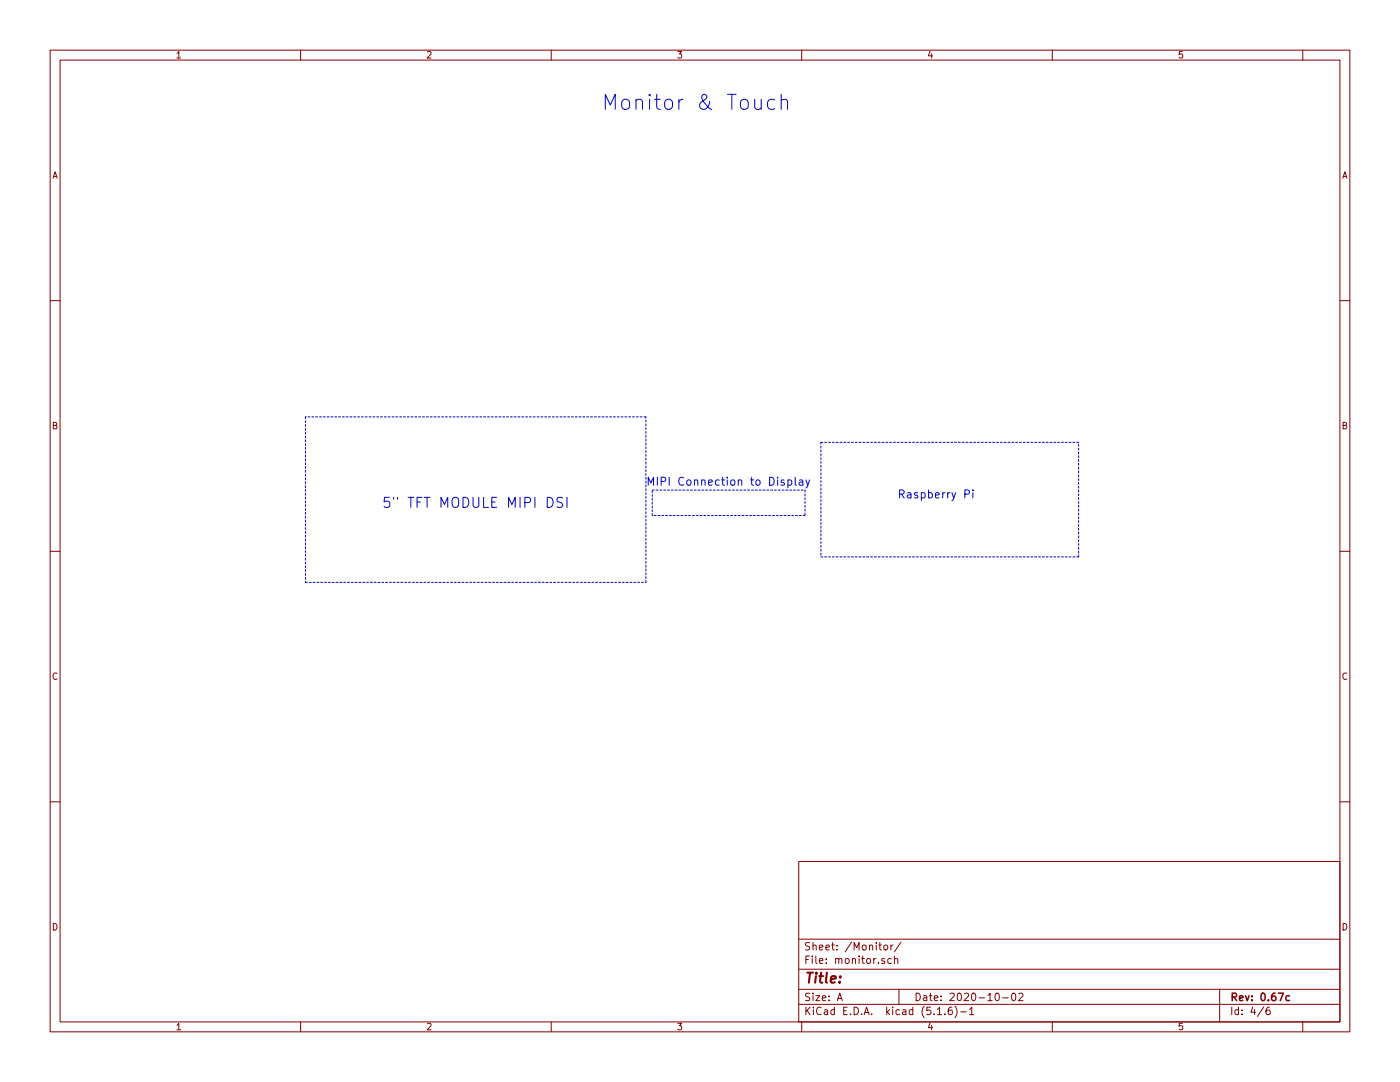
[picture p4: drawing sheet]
<svg xmlns="http://www.w3.org/2000/svg" width="279mm" height="216mm" viewBox="0 0 279 216" stroke-linecap="round" stroke-linejoin="round" font-family="sans-serif">
<g fill="none" stroke="#840000" stroke-width=".2">
<path d="M10 10h259.4v195.9h-259.4zM12 12h255.4v191.9h-255.4zM60 10v2M110 10v2M160 10v2M210 10v2M260 10v2M10 60h2M267.4 60h2M10 110h2M267.4 110h2M10 160h2"/>
<path d="M267.4 160h2M159.4 171.9h108v32h-108zM159.4 197.4h108M159.4 193.4h108M159.4 187.4h108M167.1 199.7l.5-1.5 .5 1.5M167.2 199.2h.8M175.4 188.6h.5M175.6 188.1v1.3l.3 .2M176.5 188.7l.2-.1 .4 .1v.7l-.2 .2-.4-.2zM176.5 191.3a.37 .37 0 0 0-.6 .2l.1 .2 .5 .1 .1 .2-.2 .3-.5-.1M177.8 188.6v1"/>
<path d="M177.9 191.3h-.5l-.2 .2v.6l.2 .2 .5-.1M178.2 188.6l-.4 .2M178.5 191.4l.1-.1a.37 .37 0 0 1 .6 .2v.8M178.5 190.8v1.5M179.4 197.4v3M179.8 188l-1.3 1.9M198.8 198.2h.2a.86 .86 0 0 1 .1 1.5 .8 .8 0 0 1-.6-.7 .8 .8 0 0 1 .3-.8zM200.1 199.1h1.1M202 198.3l.4-.1a.94 .94 0 0 1 0 1.5 .82 .82 0 0 1-.4-1.4zM203.3 198.3l.6-.1 .3 .4-1 1.1h1M243.4 197.4v6.5M60 203.9v2"/>
<path d="M110 203.9v2M159.4 200.4h108M160 203.9v2M187.1 202.5h.8M188.6 202.3v.2M189.9 201h-.4a1.16 1.16 0 0 0-.1 1.4l.4 .1 .2-.2 .1-.5-.3-.3-.4 .1-.2 .2M190.6 200.8a1.71 1.71 0 0 1 0 2.2M191.7 201.9h1.2M193.5 201.4l.4-.4v1.5M193.5 202.5h.9M210 203.9v2M252.2 200.9l-1.2 1.9"/>
<path d="M253.4 201h-.4a.96 .96 0 0 0 0 1.5l.4-.2 .1-.5-.3-.3-.4 .1-.1 .2M260 203.9v2"/>
</g>
<path d="M257.4 198.8l-.5-.1-.3 .3 .2 .6h.6" fill="none" stroke="#840000" stroke-width=".3"/>
<path d="M61 83.2v33M128.9 83.2h-67.9M130.2 97.8h30.5M160.7 97.8v5.1M163.8 88.3v22.8M215.3 88.3h-51.5M61 116.2h67.9M128.9 116.2v-33M130.2 102.9v-5.1M160.7 102.9h-30.5M163.8 111.1h51.5M215.3 111.1v-22.8" fill="none" stroke="#0000c2" stroke-width=".2" stroke-dasharray=".4 .4"/>
<g fill="none" stroke="#0000c2" stroke-width=".2">
<path d="M150.6 19.8v1.6l.2 .3a.81 .81 0 0 0 1.1-.2M151.9 19.8v2M154.6 20l-.3-.2h-.5l-.3 .2-.3 .4v.8l.3 .5 .3 .1h.5l.3-.1M155.9 18.8v3M155.9 20.1a.74 .74 0 0 1 1.3 .1v1.6M109.2 99.2a1.02 1.02 0 0 1 1.2 1 1.02 1.02 0 0 1-1.2 1zM112.3 99.3a.87 .87 0 0 0-1.1 .1v.2a.45 .45 0 0 0 .3 .6l.6 .2a.48 .48 0 0 1 .2 .5 .48 .48 0 0 1-.4 .3l-.7-.1M113.2 99.2v2M156.5 95.8h-.4l-.2 .2 .1 .2 .5 .2v.3h-.6M157.3 95.8h.4l.3 .3-.1 .6h-.6M157.3 95.8v1.6M158.7 95.2v1.4l.2 .2"/>
<path d="M159.5 95.8h.6l.1 1M160.2 96.1l-.5 .1a.31 .31 0 0 0-.2 .3 .31 .31 0 0 0 .2 .3l.5-.1M160.8 95.8l.4 1M161.6 95.8l-.5 1.4-.3 .2M192.6 98.6l.7-.1 .2-.2-.1-.4-.2-.1h-.6v1.6M194.2 97.8v.1M194.2 98.3v1.1"/>
</g>
<text font-size="4.2" fill="#0000c2" x="120" y="22">Monitor &amp; Touch</text>
<text font-size="2.8" fill="#0000c2" x="76.2" y="101.3">5&quot; TFT MODULE MIPI DSI</text>
<text font-size="2.8" fill="#840000" x="160.4" y="196.2">Title:</text>
<g font-size="2.2" fill="#0000c2">
<text x="128.9" y="96.9">MIPI Connection to Display</text>
<text x="179.1" y="99.4">Raspberry Pi</text>
</g>
<g font-size="2.1" fill="#840000">
<text x="160.4" y="189.6">Sheet: /Monitor/</text>
<text x="160.4" y="192.3">File: monitor.sch</text>
<text x="160.4" y="202.5">KiCad E.D.A. kicad (5.1.6)-1</text>
<text x="160.4" y="199.7">Size: A</text>
<text x="182.4" y="199.7">Date: 2020-10-02</text>
<text x="245.4" y="199.7">Rev: 0.67c</text>
<text x="245.4" y="202.5">Id: 4/6</text>
</g>
<g font-size="1.8" fill="#840000">
<text x="35" y="11.6">1</text>
<text x="85" y="11.6">2</text>
<text x="135" y="11.6">3</text>
<text x="185" y="11.6">4</text>
<text x="235" y="11.6">5</text>
<text x="10.4" y="35.6">A</text>
<text x="267.8" y="35.6">A</text>
<text x="10.4" y="85.6">B</text>
<text x="267.8" y="85.6">B</text>
<text x="10.4" y="135.6">C</text>
<text x="267.8" y="135.6">C</text>
<text x="10.4" y="185.6">D</text>
<text x="267.8" y="185.6">D</text>
<text x="35" y="205.5">1</text>
<text x="85" y="205.5">2</text>
<text x="135" y="205.5">3</text>
<text x="185" y="205.5">4</text>
<text x="235" y="205.5">5</text>
</g>
</svg>
